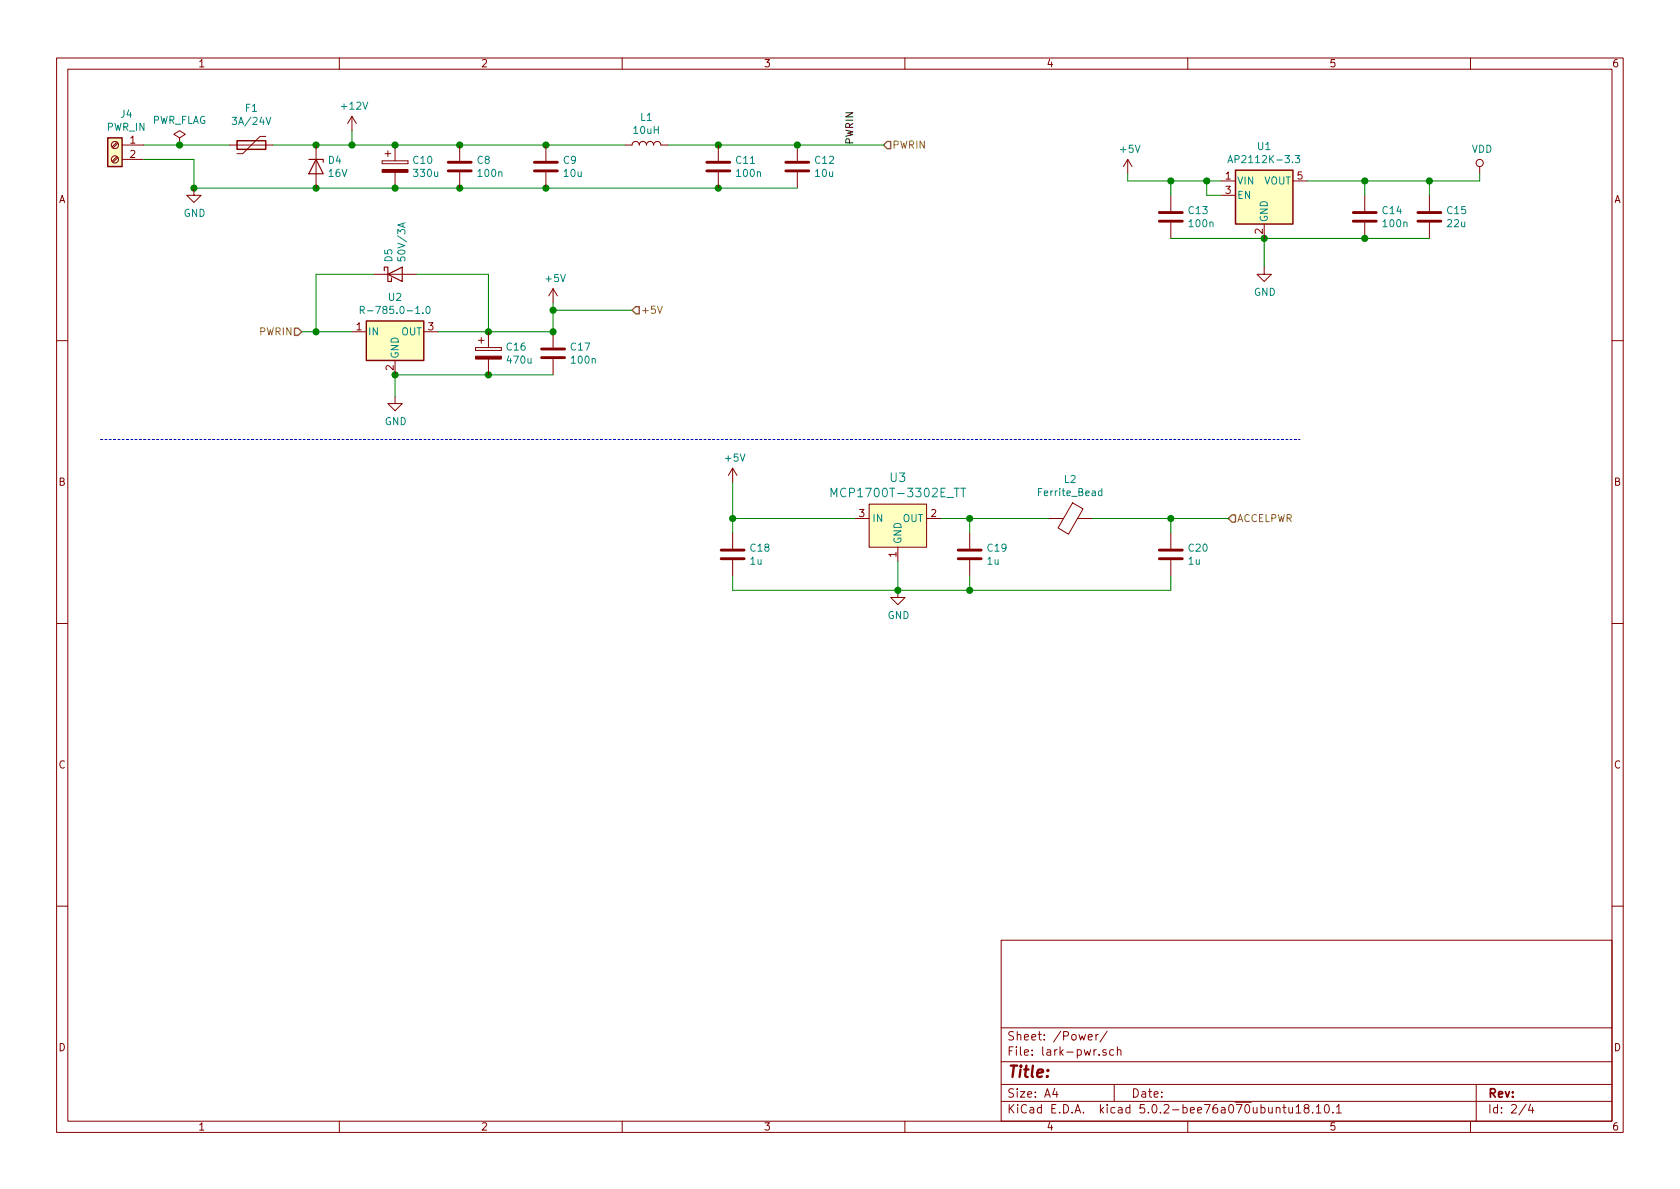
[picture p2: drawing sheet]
<svg xmlns="http://www.w3.org/2000/svg" width="297mm" height="210mm" viewBox="0 0 297 210" stroke-linecap="round" stroke-linejoin="round" font-family="sans-serif">
<g fill="none" stroke="#840000" stroke-width=".18">
<path d="M10 10.3h277v189.9h-277zM12 12.2h273v186.1h-273zM60 10.3v1.9M110 10.3v1.9M160 10.3v1.9M210 10.3v1.9M260 10.3v1.9M20.7 27.7l-.9 .8M20.7 25.1l-.9 .9M20.9 27.9l-.9 .8M20.9 25.3l-.9 .9M21.6 25.6h3.8"/>
<path d="M21.6 28.2h3.8M31.7 24.4l1.1-.7-1.1-.6-1 .6 1 .7v1.2M31.7 25.6h.1M34.3 33.3v1.2h1.3l-1.3 1.3-1.3-1.3h1.3M40.6 25.6h7.7M47 24.1h-1l-3.1 3.1h-1M55.9 25.6v7.7M62.2 20.6l-.7 1.2M62.2 20.6v2.5M62.2 20.6l.8 1.2M67.6 28.4v.6zM67.6 29h4.5z"/>
<path d="M67.6 28.4h4.5zM68.1 27.2h1M68.6 26.7v1M69.8 25.6v2.8M69.8 30.5v2.8M72.1 28.4v.6zM81.3 25.6v2.8M81.3 30.5v2.8M96.5 25.6v2.8M96.5 30.5v2.8M110.5 25.6h1.3a.63 .63 0 0 1 .6-.6 .63 .63 0 0 1 .6 .6 .63 .63 0 0 1 .7-.6 .63 .63 0 0 1 .6 .6 .63 .63 0 0 1 .6-.6 .63 .63 0 0 1 .7 .6 .63 .63 0 0 1 .6-.6 .63 .63 0 0 1 .6 .6h1.3M127 25.6v2.8"/>
<path d="M127 30.5v2.8M141 25.6v2.8M141 30.5v2.8M199.4 28.2l-.8 1.3M199.4 28.2v2.5M199.4 28.2l.8 1.3M207 34.5v2.8M207 39.4v2.8M215.9 32h2.5M215.9 34.5h2.5M223.5 39.6v2.6M228.6 32h2.5"/>
<path d="M241.3 34.5v2.8M241.3 39.4v2.8M252.7 34.5v2.8M252.7 39.4v2.8M261.6 29.5v1.2M62.2 58.7h2.6M66 48.5h7.7M74.9 58.7h2.6M85.1 59.7v1M86.4 58.7v2.8M97.8 51l-.8 1.3M97.8 51v2.6"/>
<path d="M97.8 58.7v2.8M97.8 51l.8 1.3M223.5 47.2v1.3h1.3l-1.3 1.3-1.3-1.3h1.3M10 60.2h2M69.8 70.1v1.3h1.3l-1.3 1.2-1.2-1.2h1.2M69.8 63.7v2.6M84.1 61.5v.5zM84.1 62h4.5zM84.1 61.5h4.5zM84.6 60.2h1M86.4 63.5v2.8M88.6 61.5v.5z"/>
<path d="M97.8 63.5v2.8M285 60.2h2M129.5 82.8v2.5M129.5 94.2v2.8M129.5 99.1v2.7M129.5 82.8l-.7 1.3M129.5 82.8l.8 1.3M151.1 91.7h2.6M153.7 89.1h10.1v7.7h-10.1zM158.7 96.8v2.5M163.8 91.7h2.6M171.4 94.2v2.8"/>
<path d="M171.4 99.1v2.7M185.4 91.7h2.6M189.6 88.9l1.9 1.1-2.6 4.5-1.8-1.1zM190.5 91.7h2.5M207 94.2v2.8M207 99.1v2.7M10 110.3h2M158.7 104.4v1.3h1.3l-1.3 1.2-1.2-1.2h1.2M285 110.3h2M10 160.2h2M177 166.3h108v32h-108zM285 160.2h2"/>
<path d="M60 198.3v1.9M110 198.3v1.9M160 198.3v1.9M177 194.8h108M177 191.8h108M177 187.8h108M177 181.8h108M186.5 192.5l-.4 1h1M186.8 193v1M192.4 183.4l.7-.1v-.3l-.5-.1-.2 .2 .1 .7h.6M193.8 182.9v1M194.2 182.9l-.4 .2v.1"/>
<path d="M194.3 186.5v.1M195.6 185.7a.37 .37 0 0 0-.6 .1v.2l.6 .2v.1l-.2 .3-.4-.1M195.8 182.3l-1.3 2M196.9 185.7l-.4-.1-.3 .3 .1 .6 .2 .1 .4-.1M197 191.8v3M197.6 185.7a.37 .37 0 0 1 .6 .1v.8M197.6 185.1v1.5M210 198.3v1.9M226.8 195.8h.6M227 195.3v1.3l.4 .2M227.9 195.8v.9l.4 .1 .2-.1M228.5 195.8v1"/>
<path d="M229.2 195.8l.4-.5v1.5M229.2 196.8h.8M230.9 196l-.2-.2-.1-.2 .3-.3h.3l.2 .3v.2l-.7 .2a.48 .48 0 0 0 0 .7l.2 .1 .5-.1a.48 .48 0 0 0-.2-.7M232.1 196.7v.1M232.7 195.8l.4-.5v1.5M232.7 196.8h.9M234.3 195.5l.2-.2a.8 .8 0 0 1 .5 .8 .8 .8 0 0 1-.5 .7l-.2-.1-.1-.4zM235.7 196.7v.1M236.3 195.8l.4-.5v1.5M236.3 196.8h.9M260 198.3v1.9M261 191.8v6.5"/>
<path d="M269.8 195.2l-1.2 2M270.6 195.2l-.3 1.1h.9M271 195.8v1"/>
<circle cx="20.3" cy="25.6" r=".63"/>
<circle cx="20.3" cy="28.2" r=".63"/>
<circle cx="261.6" cy="28.8" r=".63"/>
</g>
<g fill="none" stroke="#840000" stroke-width=".51">
<path d="M79.2 30.2h4.1M79.2 28.7h4.1M94.5 30.2h4.1M94.5 28.7h4.1M125 30.2h4M125 28.7h4M138.9 30.2h4.1M138.9 28.7h4.1M205 39.1h4M205 37.6h4M239.3 39.1h4M239.3 37.6h4"/>
<path d="M250.7 39.1h4.1M250.7 37.6h4.1M95.8 63.2h4M95.8 61.7h4M127.5 98.8h4.1M127.5 97.3h4.1M169.4 98.8h4.1M169.4 97.3h4.1M205 98.8h4M205 97.3h4"/>
</g>
<g fill="none" stroke="#008400" stroke-width=".18">
<path d="M25.4 25.6h15.2M25.4 28.2h8.9v5.1h106.7M48.3 25.6h62.2M62.2 23.1v2.5M118.1 25.6h38.1M199.4 30.7v1.3h16.5M207 32v2.5M213.4 32v2.5h2.5M241.3 32v2.5M252.7 32v2.5M261.6 30.7v1.3h-30.5M53.3 58.7h8.9"/>
<path d="M66 48.5h-10.1v10.2M73.7 48.5h12.7v10.2M97.8 53.6v5.1h-20.3M97.8 54.9h14M207 42.2h45.7M223.5 42.2v5M97.8 66.3h-28v3.8M129.5 85.3v8.9M129.5 91.7h21.6M158.7 99.3v5.1M166.4 91.7h19M171.4 91.7v2.5"/>
<path d="M193 91.7h24.2M207 91.7v2.5M129.5 101.8v2.6h77.5v-2.6M171.4 101.8v2.6"/>
</g>
<g fill="#008400" stroke="#008400" stroke-width=".25">
<circle cx="223.5" cy="42.2" r=".51"/>
<circle cx="241.3" cy="42.2" r=".51"/>
<circle cx="141" cy="25.6" r=".51"/>
<circle cx="158.8" cy="104.4" r=".51"/>
<circle cx="207" cy="91.7" r=".51"/>
<circle cx="171.5" cy="104.4" r=".51"/>
<circle cx="171.5" cy="91.7" r=".51"/>
<circle cx="129.5" cy="91.7" r=".51"/>
<circle cx="31.8" cy="25.6" r=".51"/>
<circle cx="96.5" cy="33.3" r=".51"/>
<circle cx="96.5" cy="25.6" r=".51"/>
<circle cx="34.3" cy="33.3" r=".51"/>
<circle cx="69.9" cy="66.3" r=".51"/>
<circle cx="97.8" cy="58.7" r=".51"/>
<circle cx="127" cy="33.3" r=".51"/>
<circle cx="127" cy="25.6" r=".51"/>
<circle cx="81.3" cy="33.3" r=".51"/>
<circle cx="81.3" cy="25.6" r=".51"/>
<circle cx="86.4" cy="66.3" r=".51"/>
<circle cx="86.4" cy="58.7" r=".51"/>
<circle cx="55.9" cy="58.7" r=".51"/>
<circle cx="241.3" cy="32" r=".51"/>
<circle cx="213.4" cy="32" r=".51"/>
<circle cx="252.7" cy="32" r=".51"/>
<circle cx="207" cy="32" r=".51"/>
<circle cx="97.8" cy="54.9" r=".51"/>
<circle cx="55.9" cy="33.3" r=".51"/>
<circle cx="55.9" cy="25.6" r=".51"/>
<circle cx="69.9" cy="25.6" r=".51"/>
<circle cx="69.9" cy="33.3" r=".51"/>
<circle cx="62.2" cy="25.6" r=".51"/>
</g>
<path d="M156.8 25h.7v1.3h-.7l-.6-.7zM52.1 58h.6l.6 .7-.6 .6h-.6zM112.4 54.2h.6v1.3h-.6l-.6-.6zM217.8 91.1h.6v1.2h-.6l-.6-.6z" fill="none" stroke="#848400" stroke-width=".25"/>
<g fill="#ffffc2" stroke="#ffffc2" stroke-width=".18">
<path d="M153.7 89.1h10.1v7.7h-10.1z"/>
<path d="M19 24.4h2.6v5.1h-2.6z"/>
<path d="M64.8 56.8h10.1v6.9h-10.1z"/>
<path d="M218.4 30.1h10.2v9.5h-10.2z"/>
</g>
<path d="M71.6 39.4l-1.3 .4 1.3 .4M217.1 28.8l.4-1.3 .4 1.3M217.2 28.4h.6M229 27.5h.8l-.4 .5 .3 .1v.5l-.1 .2-.6-.2M63.7 54.8h.6l.1-.5-.2-.1h-.5v1.2M64 54.8l.4 .6M75.4 54.3l.2-.1a.67 .67 0 0 1 .5 .6 .67 .67 0 0 1-.5 .6l-.2-.2-.1-.2zM146.9 87.9v-1.6l.5 1.1 .6-1.1v1.6M169.9 86.3h.8M170.3 86.3v1.6M194.8 86.9l-.4-.1-.2 .2 .1 .6h.5M194.8 86.4v1.2" fill="none" stroke="#008484" stroke-width=".18"/>
<path d="M17.8 77.7h212.1" fill="none" stroke="#0000c2" stroke-width=".18" stroke-dasharray=".4 .4"/>
<path d="M19 24.4h2.6v5.1h-2.6zM41.9 24.9h5.1v1.5h-5.1zM218.4 30.1h10.2v9.5h-10.2zM64.8 56.8h10.1v6.9h-10.1z" fill="none" stroke="#840000" stroke-width=".25"/>
<path d="M54.6 28.2h2.5v.5M55.9 28.2l1.2 2.5h-2.5zM67.9 47.9v-.7h.7v2.6h.6v-.7M68.6 48.5l2.5-1.3v2.6z" fill="none" stroke="#840000" stroke-width=".2"/>
<g fill="#840000" stroke="#840000" stroke-width=".18">
<path d="M67.6 30h4.5v.5h-4.5z"/>
<path d="M84.1 63h4.5v.5h-4.5z"/>
</g>
<path d="M116.3 54.1l.4 1.3 .4-1.3" fill="none" stroke="#848400" stroke-width=".18"/>
<text font-size="2.8" fill="#840000" x="178" y="190.5">Title:</text>
<g font-size="2.1" fill="#008484">
<text x="148.1" y="87.9">MCP1700T-3302E_TT</text>
<text x="157.4" y="85.2">U3</text>
</g>
<g font-size="2.1" fill="#840000">
<text x="178" y="184">Sheet: /Power/</text>
<text x="178" y="186.7">File: lark-pwr.sch</text>
<text x="178" y="196.9">KiCad E.D.A. kicad 5.0.2-bee76a070ubuntu18.10.1</text>
<text x="178" y="194.1">Size: A4</text>
<text x="200" y="194.1">Date:</text>
<text x="263" y="194.1">Rev:</text>
<text x="263" y="196.9">Id: 2/4</text>
</g>
<g font-size="1.8" fill="#840000">
<text x="35" y="11.9">1</text>
<text x="85" y="11.9">2</text>
<text x="135" y="11.9">3</text>
<text x="185" y="11.9">4</text>
<text x="235" y="11.9">5</text>
<text x="285" y="11.9">6</text>
<text x="23" y="25.4">1</text>
<text x="23" y="27.9">2</text>
<text x="10.4" y="35.9">A</text>
<text x="216.7" y="31.7">1</text>
<text x="216.7" y="34.3">3</text>
<text x="229.4" y="31.7">5</text>
<text x="285.4" y="35.9">A</text>
<text x="223.3" y="41.4" transform="rotate(-90 223.3 41.4)">2</text>
<text x="63" y="58.4">1</text>
<text x="75.7" y="58.4">3</text>
<text x="69.6" y="65.5" transform="rotate(-90 69.6 65.5)">2</text>
<text x="10.4" y="85.9">B</text>
<text x="285.4" y="85.9">B</text>
<text x="151.9" y="91.4">3</text>
<text x="164.6" y="91.4">2</text>
<text x="158.5" y="98.5" transform="rotate(-90 158.5 98.5)">1</text>
<text x="10.4" y="135.9">C</text>
<text x="285.4" y="135.9">C</text>
<text x="10.4" y="185.9">D</text>
<text x="285.4" y="185.9">D</text>
<text x="35" y="199.9">1</text>
<text x="85" y="199.9">2</text>
<text x="135" y="199.9">3</text>
<text x="185" y="199.9">4</text>
<text x="235" y="199.9">5</text>
<text x="285" y="199.9">6</text>
</g>
<g font-size="1.8" fill="#008484">
<text x="18.9" y="23.1">PWR_IN</text>
<text x="21.4" y="20.8">J4</text>
<text x="26.8" y="21.9">PWR_FLAG</text>
<text x="41.5" y="22.1">3A/24V</text>
<text x="43.4" y="19.8">F1</text>
<text x="60.5" y="19.4">+12V</text>
<text x="112.1" y="23.7">10uH</text>
<text x="113.3" y="21.4">L1</text>
<text x="58.1" y="29">D4</text>
<text x="73.1" y="29">C10</text>
<text x="84.4" y="29">C8</text>
<text x="99.6" y="29">C9</text>
<text x="130.2" y="29">C11</text>
<text x="144.2" y="29">C12</text>
<text x="198.2" y="27">+5V</text>
<text x="218.2" y="28.8">AP2112K-3.3</text>
<text x="222.4" y="26.5">U1</text>
<text x="260.2" y="27">VDD</text>
<text x="58.1" y="31.3">16V</text>
<text x="73.3" y="31.3">330u</text>
<text x="84.7" y="31.3">100n</text>
<text x="99.8" y="31.3">10u</text>
<text x="130.4" y="31.3">100n</text>
<text x="144.2" y="31.3">10u</text>
<text x="218.7" y="32.6">VIN</text>
<text x="218.7" y="35.2">EN</text>
<text x="223.4" y="32.6">VOUT</text>
<text x="32.5" y="38.3">GND</text>
<text x="210.2" y="37.9">C13</text>
<text x="210.4" y="40.2">100n</text>
<text x="224.2" y="39.4" transform="rotate(-90 224.2 39.4)">GND</text>
<text x="244.5" y="37.9">C14</text>
<text x="244.7" y="40.2">100n</text>
<text x="255.9" y="37.9">C15</text>
<text x="256" y="40.2">22u</text>
<text x="69.4" y="46.3" transform="rotate(-90 69.4 46.3)">D5</text>
<text x="71.7" y="45.8" transform="rotate(-90 71.7 45.8)">50V/3A</text>
<text x="68.7" y="53.2">U2</text>
<text x="96.6" y="49.9">+5V</text>
<text x="221.7" y="52.3">GND</text>
<text x="65" y="59.3">IN</text>
<text x="65.2" y="55.5">R-785.0-1.0</text>
<text x="70.9" y="59.3">OUT</text>
<text x="70.5" y="63.5" transform="rotate(-90 70.5 63.5)">GND</text>
<text x="89.6" y="62">C16</text>
<text x="89.8" y="64.3">470u</text>
<text x="101" y="62">C17</text>
<text x="101.2" y="64.3">100n</text>
<text x="68" y="75.2">GND</text>
<text x="128.3" y="81.6">+5V</text>
<text x="183.8" y="87.7">Ferrite_Bead</text>
<text x="188.2" y="85.4">L2</text>
<text x="154.2" y="92.3">IN</text>
<text x="159.6" y="92.3">OUT</text>
<text x="132.7" y="99.9">1u</text>
<text x="132.7" y="97.6">C18</text>
<text x="159.4" y="96.3" transform="rotate(-90 159.4 96.3)">GND</text>
<text x="174.6" y="99.9">1u</text>
<text x="174.7" y="97.6">C19</text>
<text x="210.2" y="99.9">1u</text>
<text x="210.2" y="97.6">C20</text>
<text x="156.9" y="109.5">GND</text>
</g>
<text font-size="1.8" x="150.9" y="25.6" transform="rotate(-90 150.9 25.6)">PWRIN</text>
<g font-size="1.8" fill="#848400">
<text x="157.7" y="26.3">PWRIN</text>
<text x="45.9" y="59.3">PWRIN</text>
<text x="113.3" y="55.5">+5V</text>
<text x="218.7" y="92.3">ACCELPWR</text>
</g>
</svg>
